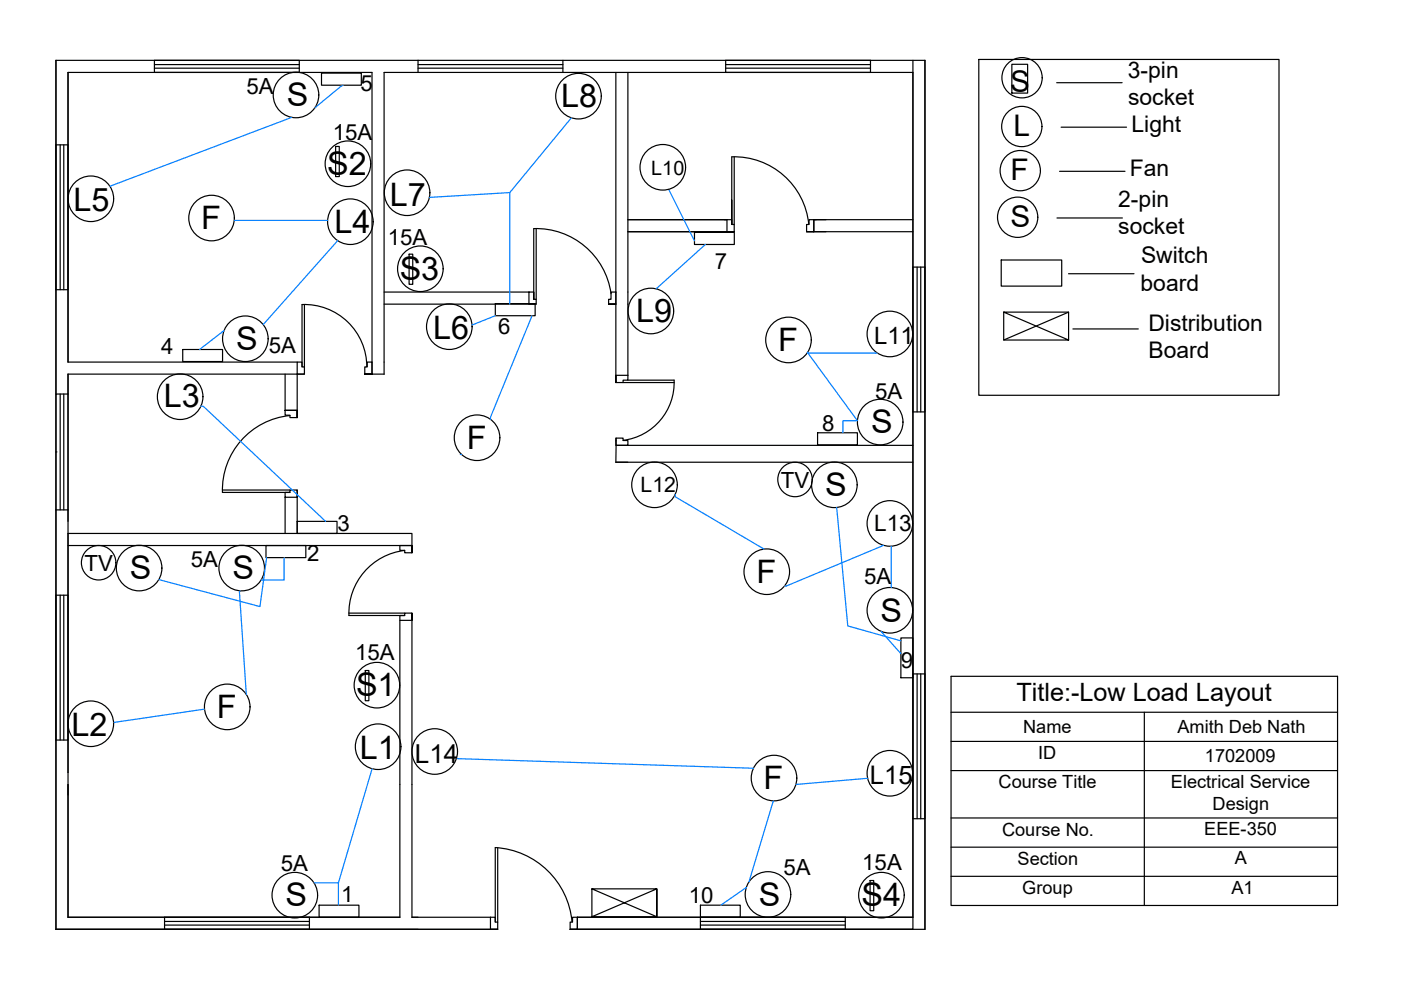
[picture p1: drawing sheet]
<svg xmlns="http://www.w3.org/2000/svg" width="297mm" height="210mm" viewBox="0 0 297 210" stroke-linecap="round" stroke-linejoin="round" font-family="sans-serif">
<!-- layer: 0 -->
<g fill="none" stroke="#000" stroke-width=".25">
<path d="M32.7 15.4v-2.6h30.8v2.6M32.7 13.7h30.8M32.7 14.5h30.8M68.2 15.5h8.4v2.6h-8.4zM88.6 12.8h-76.7v184.2h93.6h-1.5h1.5v-1.5h-.5v-1h-1M88.6 12.8h30.7v2.6M88.6 13.7h30.7M88.6 14.5h30.7M88.6 12.8v2.6M119.3 12.8h76.8v184.2h-73.7M130.6 15.4v64.2h2.5M133.1 15.4v64.2"/>
<path d="M153.9 12.8v2.6h30.7v-2.6M153.9 13.7h30.7M153.9 14.5h30.7M193.6 12.8v184.2h-72.7v-1.5h.5v-1h1M207.5 12.6h63.7v71.2h-63.7zM214.5 13.6h3.4v6.1h-3.4zM224 17.5h13.9M11.9 30.7h2.5v30.7h-2.5M12.8 30.7v30.7M13.5 30.7v30.7M155.1 33.3v14.3v-5.2M155.2 33.3a15.9 15.9 0 0 1 16.3 14.3"/>
<path d="M155.7 33.3v14.3M224.6 36.3h13.9M225 27h13.9M113.7 48.5v15M133.1 46.6h21v2.5h-21M147.2 49.3h8.5v2.5h-8.5zM153.6 46.6h1.5v1h.6v1.5h-1.6h1.6M172.5 46.6v2.5h-1.5h1.5M172.5 46.6h21.1M172.5 49.1h21.1M172.5 46.6v2.5M173.1 46.6h-1.6v1h-.5v1.5"/>
<path d="M193.6 56.6h2.5v30.7h-2.5M194.4 56.6v30.7M195.2 56.6v30.7M212.3 55.1h12.8v5.6h-12.8zM224.1 46.2h13.9M226.6 58h13.8M14.4 79.3v84.5M14.4 79.3h50.1M14.4 79.3v31.2M38.7 74.1h8.5v2.6h-8.5zM60.4 79.3v8.7h1.1v.5h1.5v-1.5h-2.6h2.6v1.5v-9.2M63 76.8h1v1h.5v1.5h-1.5z"/>
<path d="M63 76.8h-48.6v-61.4h64.5v64M64.5 64.6v13.2M77.3 79.3v-1.5h.6v-1h1v2.5h-1.6h4.1M77.8 77.8a13.2 13.2 0 0 0-13.8-13.2v13.2M81.4 61.9h30.7M81.4 64.5h32.3M81.4 79.4v-64h112.2v179.1h-71.2M105 64.4h8.5v2.5h-8.5zM112.1 61.9h1.1v1.6h.5v1h-1.6zM129 64.5v-1h.5v-1.6h1.1v2.6h-1.6h1.6M129.6 62.3a16 16 0 0 0-16.4-13.8v15M133.1 79.6v1h-1v.5h-1.5v-1.5v1.5"/>
<path d="M227.5 69.7h13.8M11.9 95.8h.1M12.8 83.5v24.6M13.5 83.5v24.6M14.4 83.5h-2.5v24.6h2.5M61.5 88.1a15.9 15.9 0 0 0-14.3 16.3h14.3M130.6 92.9h1.5v.5h1v1h-2.5zM130.6 92.9v1.5M130.6 93.5h.1M132.1 81.1h10.8M133.1 94.4h-2.5v3.6h63M133.1 94.4h60.5"/>
<path d="M133.1 80.6h9.8M142.9 80.6a12.4 12.4 0 0 1-10.8 12.8M173.3 91.8h8.5v2.5h-8.5zM14.4 115.7h72.9M47.2 103.9h14.3M56.4 115.7h8.4v2.5h-8.4zM60.4 104.4h1.1v-.5h1.5v1.5h-2.6zM60.4 105.4v7.7M63 113.1h24.3v2.6M63 113.1h-48.6v81.4h70.4v-63h2.5v63h16.7M63 110.5h8.5v2.6h-8.5zM63 103.9v9.2"/>
<path d="M85.8 116.7a13.4 13.4 0 0 0-11.8 13.8h11.8M87.3 115.7v1.5v-1.5h-2.5v1h1v.5h1.5M11.9 126.2h2.5v30.7h-2.5M12.8 126.2v30.7M13.5 126.2v30.7M74 130h11.8M87.3 130v1.5v-1.5h-1.5v.5h-1v1M191 135.3h2.6v8.4h-2.6zM193.6 142.9h2.5v30.7h-2.5M194.4 142.9v30.7M195.2 142.9v30.7M201.6 143.4h82v48.6h-82z"/>
<path d="M201.6 151h82M201.6 157.2h82M242.6 151v41M105.5 179.7v15.8M201.6 163.4h82M201.6 173.4h82M201.6 179.6h82M34.9 194.5v2.5h30.7v-2.5M34.9 196.1h30.7M34.9 195.4h30.7M67.7 191.9h8.4v2.6h-8.4zM104 194.5v2.5"/>
<path d="M121.3 195.5a17.4 17.4 0 0 0-16.3-15.8v15.8M122.4 194.5v2.5h-1.5h1.5M122.4 194.5v2.5M148.5 194.5v2.5h30.7v-2.5M148.5 191.9h8.4v2.6h-8.4zM148.5 196.1h30.7M148.5 195.4h30.7M201.6 185.8h82"/>
<circle cx="216.7" cy="16.5" r="4.3"/>
<circle cx="216.3" cy="36.2" r="4.3"/>
<circle cx="216.6" cy="26.8" r="4.3"/>
<circle cx="215.8" cy="46.1" r="4.3"/>
<circle cx="20.9" cy="119.3" r="3.7"/>
<circle cx="168.6" cy="101.7" r="3.7"/>
</g>
<!-- layer: FF -->
<g fill="none" stroke="#000" stroke-width=".25">
<path d="M71.2 31.1h.7v6.3h-.7zM86.7 53.9h.8v6.4h-.8zM212.8 66.2v5.9h13.8v-5.9h-13.8l13.8 5.9M226.6 66.2l-13.8 5.9M77.4 142.2h.8v6.4h-.8zM125.5 188.5v5.9h13.8v-5.9h-13.8l13.8 5.9v-5.9l-13.8 5.9M184.5 186.7h.7v6.4h-.7z"/>
<circle cx="62.8" cy="20.1" r="4.8"/>
<circle cx="73.8" cy="34.7" r="4.8"/>
<circle cx="122.7" cy="20.4" r="4.8"/>
<circle cx="140.5" cy="35.5" r="4.8"/>
<circle cx="19.3" cy="42.1" r="4.8"/>
<circle cx="44.9" cy="46.2" r="4.8"/>
<circle cx="74.3" cy="47" r="4.8"/>
<circle cx="86.3" cy="40.9" r="4.8"/>
<circle cx="89.1" cy="57" r="4.8"/>
<circle cx="52" cy="71.8" r="4.8"/>
<circle cx="95.3" cy="69.3" r="4.8"/>
<circle cx="138" cy="65.9" r="4.8"/>
<circle cx="167.2" cy="72.1" r="4.8"/>
<circle cx="188.7" cy="70.8" r="4.8"/>
<circle cx="38.2" cy="84.1" r="4.8"/>
<circle cx="101.1" cy="92.8" r="4.8"/>
<circle cx="186.6" cy="89.5" r="4.8"/>
<circle cx="138.8" cy="102.8" r="4.8"/>
<circle cx="176.9" cy="102.8" r="4.8"/>
<circle cx="188.7" cy="111" r="4.8"/>
<circle cx="29.5" cy="120.4" r="4.8"/>
<circle cx="51.2" cy="120.4" r="4.8"/>
<circle cx="162.6" cy="121.2" r="4.8"/>
<circle cx="188.7" cy="129.4" r="4.8"/>
<circle cx="19.3" cy="153.5" r="4.8"/>
<circle cx="48.2" cy="149.9" r="4.8"/>
<circle cx="79.9" cy="145.3" r="4.8"/>
<circle cx="80.2" cy="158.3" r="4.8"/>
<circle cx="92.2" cy="159.3" r="4.8"/>
<circle cx="164.1" cy="165" r="4.8"/>
<circle cx="188.7" cy="164" r="4.8"/>
<circle cx="62.5" cy="189.8" r="4.8"/>
<circle cx="162.8" cy="189.6" r="4.8"/>
<circle cx="186.9" cy="189.8" r="4.8"/>
</g>
<!-- layer: Low load line -->
<g fill="none" stroke="#007fff" stroke-width=".25">
<path d="M72.8 18.1l-.5 .2-5.6 4.6M61.9 24.9l-38.6 14.6M121.1 25l-13 15.8v23.7M49.7 46.7h19.8M71.6 51l-15.8 17.8M108.1 40.8l-17.1 1.1M141.8 40.1l5.4 11M149.5 51.8l-10.4 9.4M47.5 70.1l-5.2 4M105 66.9l-4.9 2M112.8 66.9l-8.8 21.5v.5M171.3 74.6v.3"/>
<path d="M186.1 74.9h-14.8l10.5 14.3h-3.1v2.6M42.6 86.1h.5l25.9 24.4M97.6 96.4h.2M56.5 118.2l-1.4 10.4-21.4-5.7M60.2 118.2v4.8h-4.8M143.1 104.8v.5l18.9 11.1M177.4 107.6l2.3 25.1 11.3 3.2M187.3 115.6l-20.6 8.7h-.4M189 115.8v8.8M50.9 125.3l-.1 .2 1.4 21.8M186.8 133.9l4.2 4.7M43.3 150.4l-19.1 2.8"/>
<path d="M78.9 163l-7.1 24.2M96.8 160.8l62.9 2.1M164 169.8l-5.2 17.2M184 165l-15.3 1.3M66.6 187.2h5.2v4.7M158.2 188.2l-5.4 3.7"/>
</g>
<g font-size="6.9">
<text x="60.8" y="22.5">S</text>
<text x="119" y="22.6">L8</text>
<text x="69.3" y="37.1">S2</text>
<text x="15.6" y="44.7">L5</text>
<text x="82.6" y="43.6">L7</text>
<text x="42.6" y="48.5">F</text>
<text x="70.9" y="49.5">L4</text>
<text x="84.7" y="59.4">S3</text>
<text x="91.9" y="71.8">L6</text>
<text x="134.9" y="68.4">L9</text>
<text x="50.1" y="74.2">S</text>
<text x="165" y="74.4">F</text>
<text x="34.8" y="86.3">L3</text>
<text x="99" y="95.1">F</text>
<text x="184.7" y="91.9">S</text>
<text x="174.9" y="105.2">S</text>
<text x="27.5" y="122.8">S</text>
<text x="49.3" y="122.8">S</text>
<text x="160.4" y="123.5">F</text>
<text x="186.7" y="131.8">S</text>
<text x="75.5" y="147.6">S1</text>
<text x="46" y="152.2">F</text>
<text x="15.2" y="156.1">L2</text>
<text x="76.3" y="161">L1</text>
<text x="161.9" y="167.3">F</text>
<text x="60.6" y="192.2">S</text>
<text x="160.9" y="192">S</text>
<text x="182.7" y="192.2">S4</text>
</g>
<g font-size="6.3">
<text x="214.2" y="19.5">S</text>
<text x="214.9" y="28.9">L</text>
<text x="214.3" y="38.2">F</text>
<text x="214.2" y="48.2">S</text>
</g>
<text font-size="5.5" x="88" y="161.7">L14</text>
<g font-size="5.4">
<text x="215.5" y="148.6">Title:-Low Load Layout</text>
<text x="184.4" y="166.3">L15</text>
</g>
<text font-size="5.1" x="185.3" y="73">L11</text>
<g font-size="4.9">
<text x="239.1" y="16.5">3-pin</text>
<text x="239.2" y="22.3">socket</text>
<text x="239.9" y="28">Light</text>
<text x="239.6" y="37.4">Fan</text>
<text x="237.1" y="43.9">2-pin</text>
<text x="237.1" y="49.6">socket</text>
<text x="241.9" y="55.8">Switch</text>
<text x="241.8" y="61.6">board</text>
<text x="243.5" y="70.1">Distribution</text>
<text x="243.5" y="75.9">Board</text>
</g>
<text font-size="4.8" x="185.3" y="112.6">L13</text>
<g font-size="4.7">
<text x="52.3" y="19.9">5A</text>
<text x="76.4" y="19.3">5</text>
<text x="70.5" y="29.7">15A</text>
<text x="82.2" y="51.9">15A</text>
<text x="151.6" y="57">7</text>
<text x="105.6" y="70.8">6</text>
<text x="34.2" y="75.1">4</text>
<text x="57" y="74.9">5A</text>
<text x="185.6" y="84.5">5A</text>
<text x="174.3" y="91.4">8</text>
<text x="165.6" y="103.5">TV</text>
<text x="71.6" y="112.5">3</text>
<text x="65.1" y="118.9">2</text>
<text x="17.9" y="121.1">TV</text>
<text x="40.5" y="120.3">5A</text>
<text x="183.2" y="123.9">5A</text>
<text x="75.3" y="139.9">15A</text>
<text x="191" y="141.7">9</text>
<text x="59.6" y="184.8">5A</text>
<text x="166.1" y="185.5">5A</text>
<text x="182.8" y="184.5">15A</text>
<text x="72.3" y="191.3">1</text>
<text x="146" y="191.5">10</text>
</g>
<text font-size="4.5" x="135.8" y="104.4">L12</text>
<text font-size="4.2" x="138.1" y="37.1">L10</text>
<g font-size="3.9">
<text x="216.9" y="155.5">Name</text>
<text x="249.6" y="155.5">Amith Deb Nath</text>
<text x="220.1" y="160.9">ID</text>
<text x="255.5" y="161.6">1702009</text>
<text x="211.7" y="167.1">Course Title</text>
<text x="248.3" y="167.1">Electrical Service</text>
<text x="257.1" y="171.7">Design</text>
<text x="212.5" y="177.2">Course No.</text>
<text x="255.3" y="177.1">EEE-350</text>
<text x="215.7" y="183.3">Section</text>
<text x="261.8" y="183.3">A</text>
<text x="216.7" y="189.5">Group</text>
<text x="261.1" y="189.5">A1</text>
</g>
</svg>
